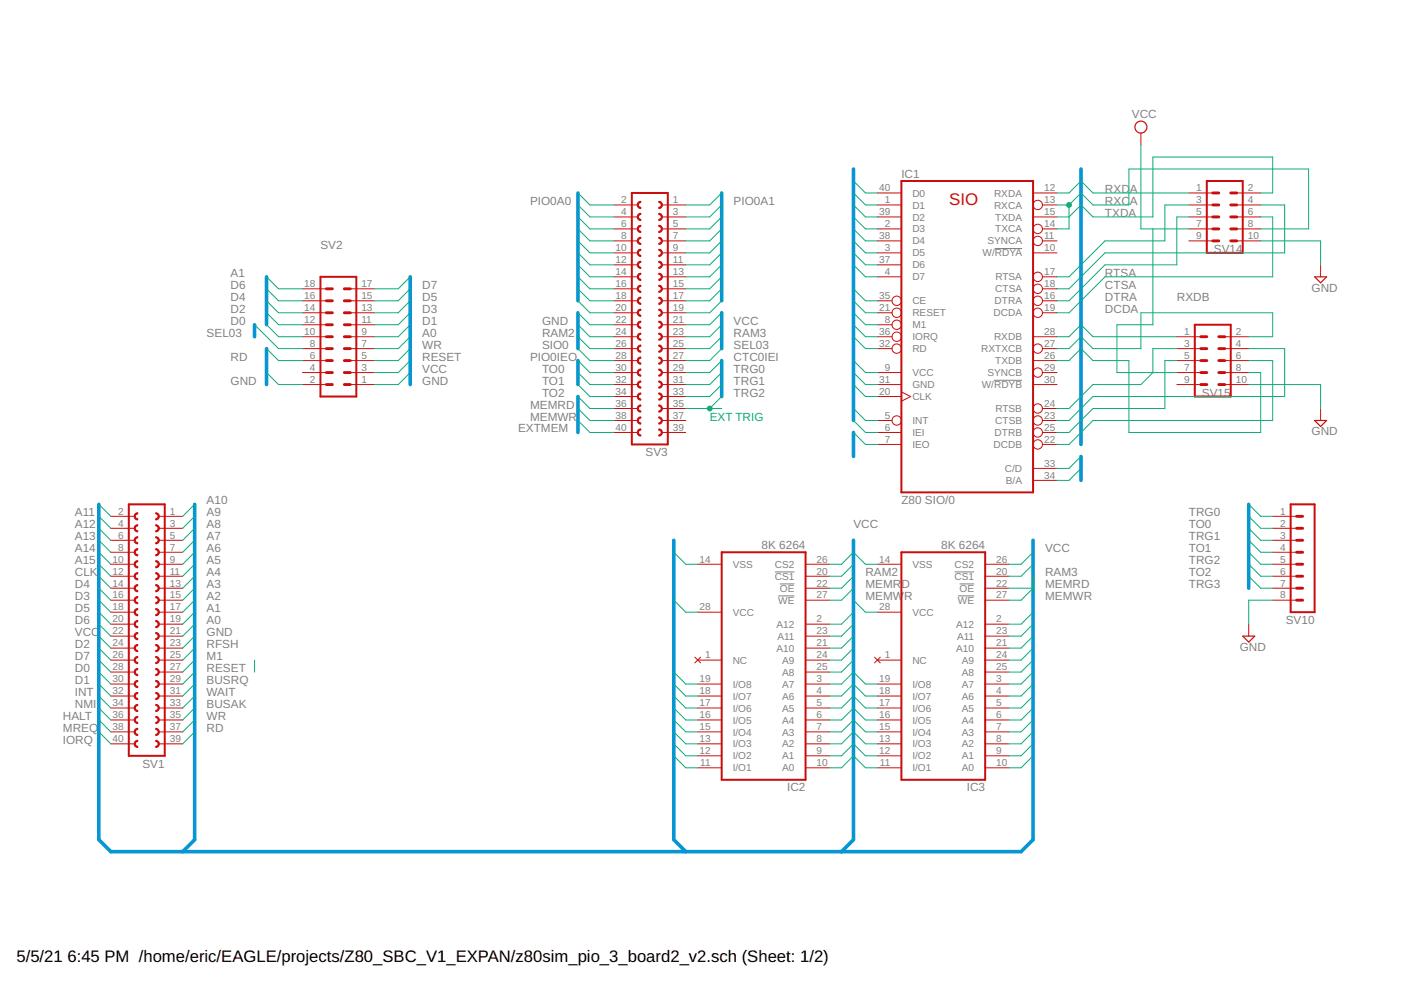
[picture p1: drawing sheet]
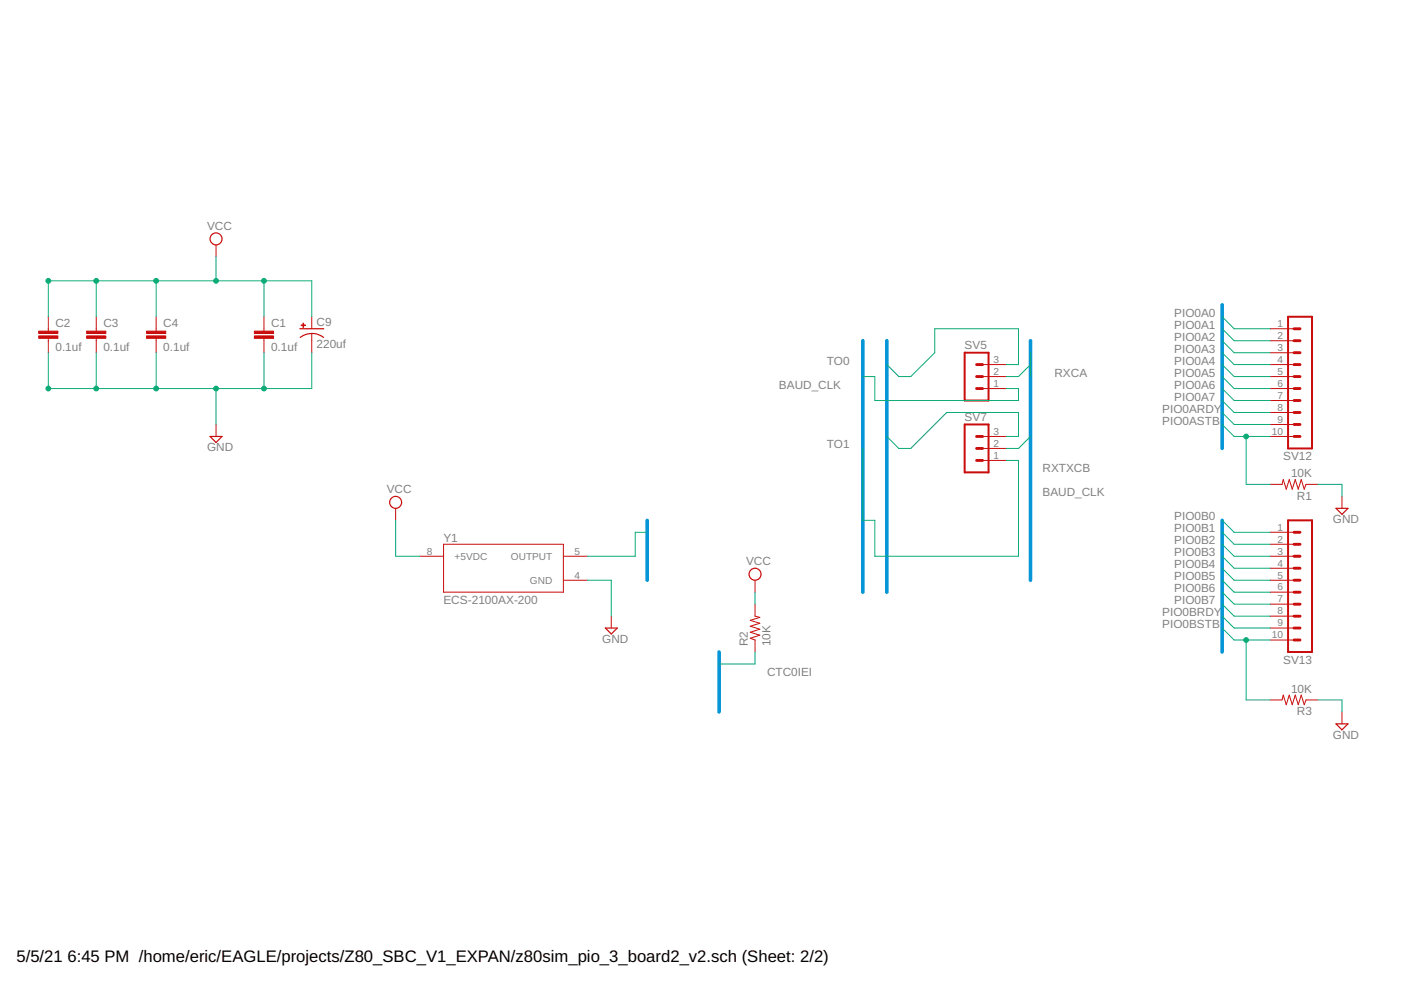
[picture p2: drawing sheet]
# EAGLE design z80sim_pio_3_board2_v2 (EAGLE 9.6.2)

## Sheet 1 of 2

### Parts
IC1  Z80 SIO/0  Z80SIO  [DIL40]
IC2  8K 6264  6264A  [DIL28-6]
IC3  8K 6264  6264A  [DIL28-6]
SV1  FE20-2  [FE20-2]
SV2  MA09-2  [MA09-2]
SV3  FE20-2  [FE20-2]
SV10  MA08-1  [MA08-1]
SV14  MA05-2  [MA05-2]
SV15  MA05-2  [MA05-2]

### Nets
A0: IC1.34(B/A) IC2.10(A0) IC3.10(A0) SV1.21 SV2.9
A1: IC1.33(C/D) IC2.9(A1) IC3.9(A1) SV1.19 SV2.18
A2: IC2.8(A2) IC3.8(A2) SV1.17
A3: IC2.7(A3) IC3.7(A3) SV1.15
A4: IC2.6(A4) IC3.6(A4) SV1.13
A5: IC2.5(A5) IC3.5(A5) SV1.11
A6: IC2.4(A6) IC3.4(A6) SV1.9
A7: IC2.3(A7) IC3.3(A7) SV1.7
A8: IC2.25(A8) IC3.25(A8) SV1.5
A9: IC2.24(A9) IC3.24(A9) SV1.3
A10: IC2.21(A10) IC3.21(A10) SV1.1
A11: IC2.23(A11) IC3.23(A11) SV1.2
A12: IC2.2(A12) IC3.2(A12) SV1.4
A13: SV1.6
A14: SV1.8
A15: SV1.10
BUSAK: SV1.35
BUSRQ: SV1.31
CLK: IC1.20(CLK) SV1.12
CTC0IEI: IC1.7(IEO) SV3.27 ; also sheet 2
CTSA: IC1.18(CTSA) SV14.4
CTSB: IC1.23(CTSB) SV15.4
D0: IC1.40(D0) IC2.11(I/O1) IC3.11(I/O1) SV1.28 SV2.10
D1: IC1.1(D1) IC2.12(I/O2) IC3.12(I/O2) SV1.30 SV2.11
D2: IC1.39(D2) IC2.13(I/O3) IC3.13(I/O3) SV1.24 SV2.12
D3: IC1.2(D3) IC2.15(I/O4) IC3.15(I/O4) SV1.16 SV2.13
D4: IC1.38(D4) IC2.16(I/O5) IC3.16(I/O5) SV1.14 SV2.14
D5: IC1.3(D5) IC2.17(I/O6) IC3.17(I/O6) SV1.18 SV2.15
D6: IC1.37(D6) IC2.18(I/O7) IC3.18(I/O7) SV1.20 SV2.16
D7: IC1.4(D7) IC2.19(I/O8) IC3.19(I/O8) SV1.26 SV2.17
DCDA: IC1.19(DCDA) SV14.6
DCDB: IC1.22(DCDB) SV15.6
DTRA: IC1.16(DTRA) SV14.5
DTRB: IC1.25(DTRB) SV15.5
EXTMEM: SV3.40
GND: IC1.31(GND) IC2.14(VSS) IC3.14(VSS) SV1.23 SV2.1 SV2.2 SV3.22 SV10.8 SV14.10 SV15.10 ; also sheet 2
HALT: SV1.36
INT: IC1.5(INT) SV1.32
IORQ: IC1.36(IORQ) SV1.40
M1: IC1.8(M1) SV1.27
MEMRD: IC2.22(!OE) IC3.22(!OE) SV3.36
MEMWR: IC2.27(!WE) IC3.27(!WE) SV3.38
MREQ: SV1.38
NMI: SV1.34
PIO0A0: SV3.2 ; also sheet 2
PIO0A1: SV3.1 ; also sheet 2
PIO0A2: SV3.4 ; also sheet 2
PIO0A3: SV3.3 ; also sheet 2
PIO0A4: SV3.6 ; also sheet 2
PIO0A5: SV3.5 ; also sheet 2
PIO0A6: SV3.8 ; also sheet 2
PIO0A7: SV3.7 ; also sheet 2
PIO0ARDY: SV3.10 ; also sheet 2
PIO0ASTB: SV3.9 ; also sheet 2
PIO0B0: SV3.12 ; also sheet 2
PIO0B1: SV3.11 ; also sheet 2
PIO0B2: SV3.14 ; also sheet 2
PIO0B3: SV3.13 ; also sheet 2
PIO0B4: SV3.16 ; also sheet 2
PIO0B5: SV3.15 ; also sheet 2
PIO0B6: SV3.18 ; also sheet 2
PIO0B7: SV3.17 ; also sheet 2
PIO0BRDY: SV3.20 ; also sheet 2
PIO0BSTB: SV3.19 ; also sheet 2
PIO0IEO: SV3.28
RAM2: IC2.20(!CS1) SV3.24
RAM3: IC3.20(!CS1) SV3.23
RD: IC1.32(RD) SV1.39 SV2.6
RESET: IC1.21(RESET) SV1.29 SV2.5
RFSH: SV1.25
RTSA: IC1.17(RTSA) SV14.3
RTSB: IC1.24(RTSB) SV15.3
RXCA: IC1.13(RXCA) IC1.14(TXCA) SV14.8 ; also sheet 2
RXDA: IC1.12(RXDA) SV14.1
RXDB: IC1.28(RXDB) SV15.1
RXTXCB: IC1.27(RXTXCB) SV15.8 ; also sheet 2
SEL03: SV2.8 SV3.25
SIO0: IC1.35(CE) SV3.26
TO0: SV3.30 SV10.2 ; also sheet 2
TO1: SV3.32 SV10.4 ; also sheet 2
TO2: SV3.34 SV10.6
TRG0: SV3.29 SV10.1
TRG1: SV3.31 SV10.3
TRG2: SV3.33 SV10.5
TRG3: SV3.35 SV10.7
TXDA: IC1.15(TXDA) SV14.2
TXDB: IC1.26(TXDB) SV15.2
VCC: IC1.6(IEI) IC1.9(VCC) IC2.26(CS2) IC2.28(VCC) IC3.26(CS2) IC3.28(VCC) SV1.22 SV2.3 SV3.21 SV14.7 SV15.7 ; also sheet 2
WAIT: SV1.33
WR: SV1.37 SV2.7
Unconnected: IC1.10(W/!RDYA) IC1.11(SYNCA) IC1.29(SYNCB) IC1.30(W/!RDYB) IC2.1(NC) IC3.1(NC) SV2.4 SV3.37 SV3.39 SV14.9 SV15.9

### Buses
M1,MREQ,IORQ,RD,WR,RFSH,HALT,WAIT,INT,NMI,RESET,BUSRQ,BUSAK,CLK,GND,VCC,A[0..15],D[0..7],MEMRD,MEMWR,IORD,IOWR,ROM0,RAM1,RAM2,RAM3,PIO0,CTC0,CTC0IEO,PIO0IEO,SIO0,SIO0IEO,SEL03,32K_SEL,ALT_BOOT
CTC0TO0,CTC0TO1,CTC0TO2,CTC0TRG0,CTC0TRG1,CTC0TRG2,CTC0TRG3,PIO0A0,PIO0A1,PIO0A2,PIO0A3,PIO0A4,PIO0A5,PIO0A6,PIO0A7,PIO0ARDY,PIO0ASTB,PIO0B0,PIO0B1,PIO0B2,PIO0B3,PIO0B4,PIO0B5,PIO0B6,PIO0B7,PIO0BRDY,PIO0BSTB
M1,MREQ,IORQ,RD,WR,RFSH,HALT,WAIT,INT,NMI,RESET,BUSRQ,BUSAK,CLK,GND,VCC,A[0..15],D[0..7],MEMRD,MEMWR,IORD,IOWR,ROM0,RAM1,RAM2,RAM3,PIO0,CTC0,CTC0IEO,CTC0IEI,PIO0IEO,SIO0,SEL03,EXTMEM
TRG0,TO0,TRG1,TO1,TRG2,TO2,TRG3
RXDA,RXCA,TXDA,TXCA,RTSA,CTSA,DTRA,DCDA,RXDB,RXTXCB,TXDB,RTSB,CTSB,DTRB,DCDB

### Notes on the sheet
- EXT TRIG

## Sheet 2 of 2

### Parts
C1  0.1uf  C5/3  [C5B3]
C2  0.1uf  C5/3  [C5B3]
C3  0.1uf  C5/3  [C5B3]
C4  0.1uf  C5/3  [C5B3]
C9  220uf  CPOL-USE3.5-10  [E3,5-10]
R1  10K  R-US_0204/7  [0204/7]
R2  10K  R-US_0204/7  [0204/7]
R3  10K  R-US_0204/7  [0204/7]
SV5  MA03-1  [MA03-1]
SV7  MA03-1  [MA03-1]
SV12  MA10-1  [MA10-1]
SV13  MA10-1  [MA10-1]
Y1  ECS-2100AX-200  [ECS-2100AX-200]

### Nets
BAUD_CLK: SV5.1 SV7.1 Y1.5(OUTPUT)
CTC0IEI: R2.1 ; also sheet 1
GND: C1.2 C2.2 C3.2 C4.2 C9.- R1.1 R3.1 Y1.4(GND) ; also sheet 1
PIO0A0: SV12.1 ; also sheet 1
PIO0A1: SV12.2 ; also sheet 1
PIO0A2: SV12.3 ; also sheet 1
PIO0A3: SV12.4 ; also sheet 1
PIO0A4: SV12.5 ; also sheet 1
PIO0A5: SV12.6 ; also sheet 1
PIO0A6: SV12.7 ; also sheet 1
PIO0A7: SV12.8 ; also sheet 1
PIO0ARDY: SV12.9 ; also sheet 1
PIO0ASTB: R1.2 SV12.10 ; also sheet 1
PIO0B0: SV13.1 ; also sheet 1
PIO0B1: SV13.2 ; also sheet 1
PIO0B2: SV13.3 ; also sheet 1
PIO0B3: SV13.4 ; also sheet 1
PIO0B4: SV13.5 ; also sheet 1
PIO0B5: SV13.6 ; also sheet 1
PIO0B6: SV13.7 ; also sheet 1
PIO0B7: SV13.8 ; also sheet 1
PIO0BRDY: SV13.9 ; also sheet 1
PIO0BSTB: R3.2 SV13.10 ; also sheet 1
RXCA: SV5.2 ; also sheet 1
RXTXCB: SV7.2 ; also sheet 1
TO0: SV5.3 ; also sheet 1
TO1: SV7.3 ; also sheet 1
VCC: C1.1 C2.1 C3.1 C4.1 C9.+ R2.2 Y1.8(+5VDC) ; also sheet 1

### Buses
32K_SEL,A[0..15],ALT_BOOT,BAUD_CLK,BUSAK,BUSRQ,CLK,CTC0,CTC0IEO,D[0..7],EXTMEM,GND,HALT,INT,IORD,IORQ,IOWR,M1,MEMRD,MEMWR,MREQ,NMI,PIO0,PIO0A0,PIO0A1,PIO0A2,PIO0A3,PIO0A4,PIO0A5,PIO0A6,PIO0A7,PIO0ARDY,PIO0ASTB,PIO0B0,PIO0B1,PIO0B2,PIO0B3,PIO0B4,PIO0B5,PIO0B6,PIO0B7,PIO0BRDY,PIO0BSTB,PIO0IEO,RAM1,RAM2,RAM3,RD,RESET,RFSH,ROM0,SEL03,SIO0,SIO0IEO,VCC,WAIT,WR
M1,MREQ,IORQ,RD,WR,RFSH,HALT,WAIT,INT,NMI,RESET,BUSRQ,BUSAK,CLK,GND,VCC,A[0..15],D[0..7],MEMRD,MEMWR,IORD,IOWR,ROM0,RAM1,RAM2,RAM3,PIO0,CTC0,CTC0IEO,CTC0IEI,PIO0IEO,SIO0,SEL03,EXTMEM
TRG0,TO0,TRG1,TO1,TRG2,TO2,TRG3
RXDA,RXCA,TXDA,TXCA,RTSA,CTSA,DTRA,DCDA,RXDB,RXTXCB,TXDB,RTSB,CTSB,DTRB,DCDB
